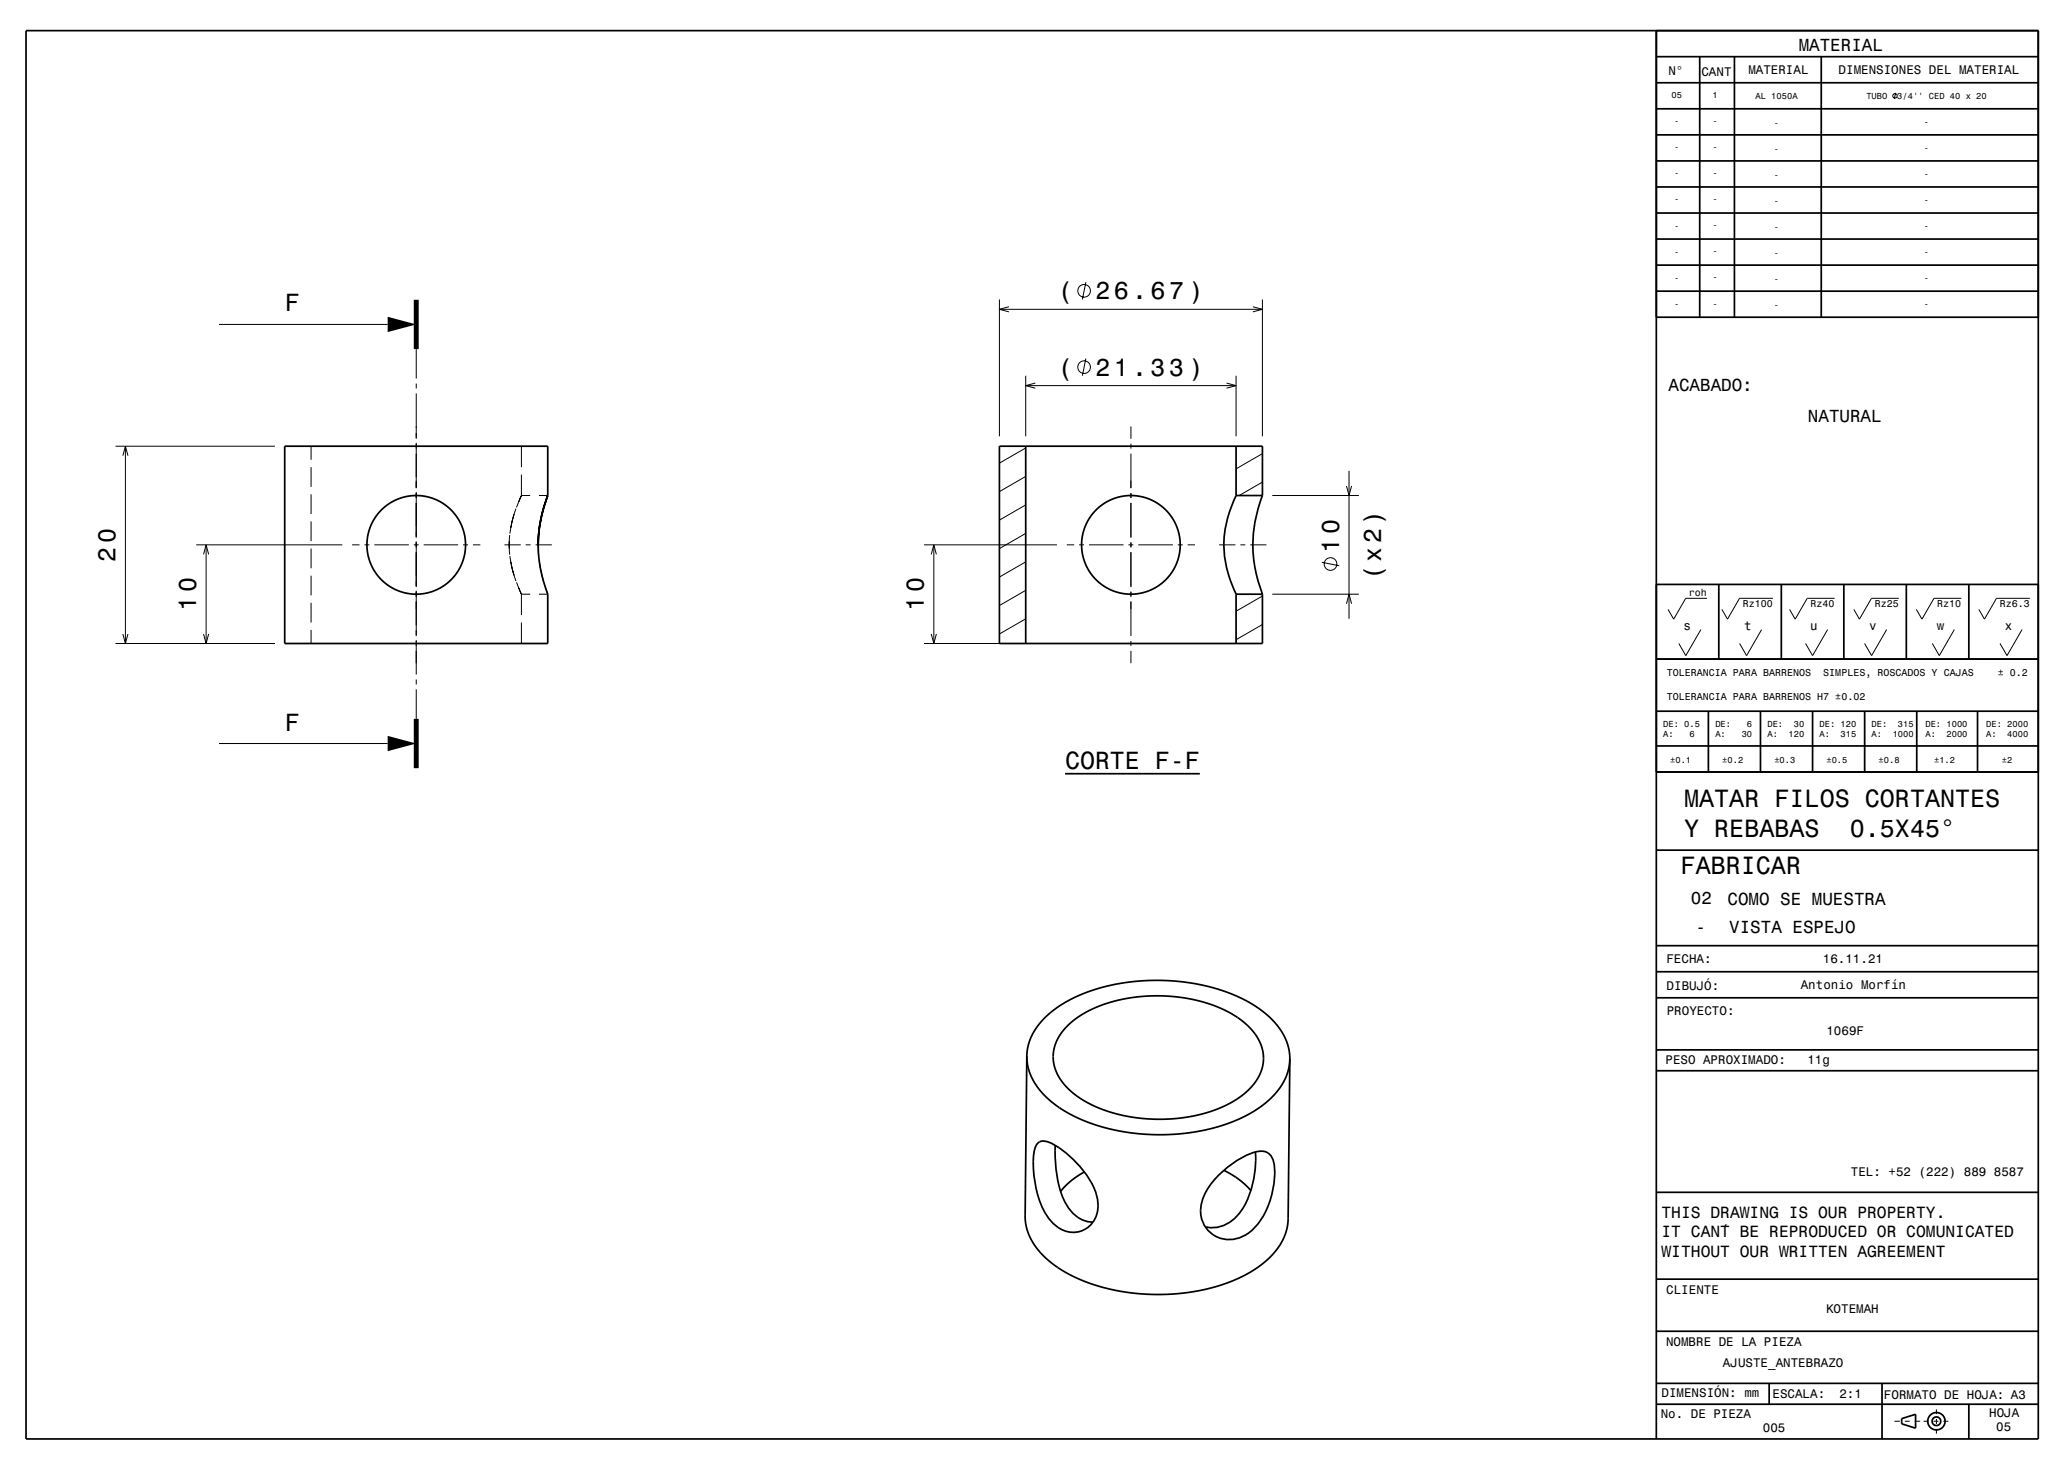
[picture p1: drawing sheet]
<svg xmlns="http://www.w3.org/2000/svg" width="420mm" height="297mm" viewBox="0 0 420 297" stroke-linecap="round" stroke-linejoin="round" font-family="sans-serif">
<g fill="none" stroke="#000" stroke-width=".2">
<path d="M384.4 18.8l-.2 1.2M220.2 57.2l-.7 3.5M44.4 65.8h34.2M84.4 70.8v6M84.4 77.8v1M84.4 79.8v9.2M202.7 60.7v27.8M202.7 62.7h53.3M204.6 62.2l-1.9 .5 1.9 .5M208 76.2v12.3M208 78.2h42.7M210 77.7l-2 .5 2 .5"/>
<path d="M220.2 72.7l-.7 3.5M248.7 77.7l2 .5-2 .5M250.7 76.2v12.3M254.1 62.2l1.9 .5-1.9 .5M256 60.7v27.8M23.4 90.5h32.3M24.9 92.4l.5-1.9 .6 1.9M25.4 90.5v40M63.1 90.5v2.7M63.1 94.7v4M84.4 89.8v9.2M84.4 99.8v9.2"/>
<path d="M105.7 96.2v4.3h1.8M105.7 90.5v4.2M208 96.6l-5.3 3.1M208 90.8l-5.3 3.1M229.4 86.5v2.5M229.4 90v1M229.4 92v7M229.4 100v1M256 97.7l-4.7 2.8M256 92l-5.3 3M273.1 98.5l.5 2 .5-2M273.6 95.5v30"/>
<path d="M39.8 110.5h29.6M41.3 112.4l.5-1.9 .5 1.9M41.8 110.5v20M63.1 100.2v4M63.1 105.7v4M63.1 111.2v4M63.1 116.7v4M71.4 110.5h1.5M73.9 110.5h1M75.9 110.5h7M83.9 110.5h1M84.4 109.8v9.2"/>
<path d="M84.4 119.8v9.2M85.9 110.5h7M93.9 110.5h1M95.9 110.5h1.5M102.3 110.5h3.3M103.3 110.5l.1 2M103.3 110.5v.7M103.3 109.7v.8M103.4 108.5l-.1 2M103.4 112.7l.8 3.9M103.6 113.9l1 3.9M104.2 104.3l-.8 3.9"/>
<path d="M104.6 103.1l-1 3.9M104.7 118l1 2.5-.5-1.3M105.2 101.7l.5-1.2-1 2.4M106.6 110.5h1M108.6 110.5h3.3M109.1 110.5l.1 2M109.3 100.5h1.8M109.4 113.9l.8 4M110.7 119.3l.4 1.2h-1.8M187.4 110.5h27M188.9 112.4l.5-1.9 .5 1.9M189.4 110.5v20"/>
<path d="M208 119.7l-5.3 3.1M208 113.9l-5.3 3.1M208 108.1l-5.3 3.1M208 102.4l-5.3 3M216.4 110.5h1.5M218.8 110.5h1.1M220.8 110.5h7M228.9 110.5h.9M229.4 102v7M229.4 110v1M229.4 112v7M229.4 120v1"/>
<path d="M230.9 110.5h6.9M238.9 110.5h1M240.9 110.5h1.5M247.3 110.5h3.2M251.6 110.5h1M253.6 110.5h3.2M258 100.5h17.6M268.1 114l3.5 .7M23.4 130.5h32.3M24.9 128.5l.5 2 .6-2M41.3 128.5l.5 2 .5-2M63.1 122.2v4"/>
<path d="M63.1 127.7v2.8M84.4 129.8v7M84.4 137.8v1M84.4 139.8v5.9M105.7 126.2v4.3M107.5 120.5h-1.8v4.2M187.4 130.5h18.6M188.9 128.5l.5 2 .5-2M208 125.5l-5.3 3M229.4 122v7M229.4 130v1M229.4 132v2.5"/>
<path d="M256 126.6l-5.3 3.1M256 120.8l-5.3 3.1M258 120.5h17.6M273.1 122.4l.5-1.9 .5 1.9M344.9 127.6l-3 5.3-1.4-2.4M346.2 121.3h-4.3l-2.5 4.2-1.1-2M357.3 127.6l-3.1 5.3-1.4-2.4M359.5 121.3h-6.7l-2.5 4.2-1.1-2M370.6 127.6l-3 5.3-1.4-2.4M372.1 121.3h-5.6l-2.4 4.2-1.2-2M382.6 127.6l-3 5.3-1.5-2.4M385.1 121.3h-5.6l-2.4 4.2-1.1-2"/>
<path d="M396.3 127.6l-3 5.3-1.4-2.4M397.8 121.3h-5.6l-2.4 4.2-1.2-2M410.1 127.6l-3.1 5.3-1.4-2.4M411.7 121.3h-6.8l-2.4 4.2-1.2-2M44.4 150.7h34.2M384.2 288.1h1.1M386.3 288.1h1M388.3 288.1h1.1M390.1 288.1h1M392.1 288.1h1M392.7 285.7v1M392.7 287.7v1"/>
<path d="M392.7 289.7v.9M394.1 288.1h1"/>
<circle cx="384.3" cy="19.4" r=".45"/>
<circle cx="219.9" cy="59" r="1.28"/>
<circle cx="219.9" cy="74.4" r="1.28"/>
<circle cx="269.8" cy="114.3" r="1.28"/>
</g>
<g fill="none" stroke="#000" stroke-width=".35">
<path d="M5.3 6.2h408.1v285.5h-408.1zM335.9 6.2v285.5M335.9 16.8h77.4M335.9 11.5h77.4M344.7 11.5v52.8M351.7 11.5v52.8M369.4 11.5v52.8M335.9 37.9h77.4M335.9 32.6h77.4M335.9 27.3h77.4M335.9 22.1h77.4M335.9 59h77.5"/>
<path d="M335.9 53.7h77.4M335.9 48.5h77.4M335.9 43.2h77.4M335.9 64.3h77.5M208 90.5v40M250.7 90.5v10M111.1 100.5a28.7 28.7 0 0 0-2 10 28.3 28.3 0 0 1 2-10zM111.1 100.5v-10h-53.4v40h53.4v-10l-1.2-3.8a26.1 26.1 0 0 1-.8-6.2M250.7 100.5a21.3 21.3 0 0 0 0 20M250.7 100.5h5.3M256 100.5a26.7 26.7 0 0 0 0 20M256 100.5v-10h-53.3v40h53.3v-10"/>
<path d="M335.9 118.5h77.5M348.6 118.5v15.1M361.3 118.5v15.1M373.9 118.5v15.1M386.6 118.5v15.1M399.3 118.5v15.1M250.7 120.5v10M250.7 120.5h5.3M335.9 133.6h77.5M216 156.9h27.3M335.9 156.5h77.5M335.9 144.2h77.5"/>
<path d="M335.9 151.2h77.5M346.5 144.2v12.3M357 144.2v12.3M367.6 144.2v12.3M378.2 144.2v12.3M388.7 144.2v12.3M401 144.2v12.3M335.9 172.4h77.5M335.9 191.7h77.5M335.9 197h77.5M208.2 214.1l-.3 32.8 .3 2.2 1 2.3 1.5 2.2 2.2 2.1 3 2.1 3 1.5 3.4 1.3 3.9 1 4.1 .6 4.3 .2 4.5-.2 3.8-.5 3.9-.9 3.4-1.2 3.1-1.5 2.8-1.9 2.1-2 1.6-2.3 1-2.2 .4-2.4 .4-32.6M208.2 214.1l.2-1.5 .4-1.6 .7-1.5 .9-1.4 1-1.3 1.5-1.4 3.3-2.3 4.1-1.9 4.4-1.3 5.1-.9 5.4-.2 4.7 .3 5.3 .9 4.4 1.4 2.4 1.1 2 1.1 3.3 2.4 2.3 2.7 .8 1.3 .7 1.6 .4 1.6 .1 1.5"/>
<path d="M208.2 214.1l.1 1.5 .4 1.6 .7 1.5 .8 1.4 1.3 1.6 1.2 1.2 3.3 2.4 3.9 1.9 4.6 1.5 5 1 5.2 .3 5.4-.2 5-.9 4.7-1.4 3.8-1.8 3.4-2.4 1.4-1.3 1.1-1.4 .8-1.3 .7-1.4 .4-1.6 .2-1.6M216.6 207.9l2.2-1.8 2.3-1.3 3-1.3 3.4-.9 3.1-.5 4-.2 3.5 .1 3.6 .6 3.5 .9 2.9 1.1 2.5 1.5 2.3 1.7 1.6 1.8 1.2 2.1 .5 2.2-.1 2.2-.4 1.3-.6 1.3-.9 1.2-1.2 1.2-2.9 2.2-3.5 1.6-4.2 1.3-4.4 .6-5 .1-4.6-.6-4.3-1.2-3.8-1.7-3.1-2.1-1.3-1.3-.9-1.2-.7-1.4-.5-1.3-.2-1.3v-1.5l.4-1.5 .6-1.4 .9-1.4zM335.9 202.3h77.5M335.9 217.1h77.5M335.9 212.8h77.5M210.5 231.7a1.76 1.76 0 0 1 1.8-.3 19.6 19.6 0 0 1 9.9 10.4 5.8 5.8 0 0 1-2.9 7.8 5.8 5.8 0 0 1-6.6-2.6 19.9 19.9 0 0 1-2.8-14.3zM214 232.2v.2a26.3 26.3 0 0 0 2 11.3 6.5 6.5 0 0 0 5.7 4.1M219.9 237.6l-2.6 1.7-2.2 2.3M247.2 238.2a17.9 17.9 0 0 1 7.7-4.7 2.69 2.69 0 0 1 3.5 2.7 16.9 16.9 0 0 1-4.4 13.2 6.1 6.1 0 0 1-10.3-2.2 8.9 8.9 0 0 1 2.6-8.1zM248.2 237.3l3.1 1.8 2.4 2.3M254.6 233.5v.4a19.6 19.6 0 0 1-3.3 12.1 6.8 6.8 0 0 1-6.9 2.7M335.9 259.3h77.5"/>
<path d="M335.9 241.7h77.5M335.9 269.9h77.5M335.9 284.7h77.5M335.9 280.5h77.5M358.8 280.5v4.2M381.7 280.5v11.2M385.7 287.6l2.8-.9v2.8l-2.8-.8zM399.3 284.7v7"/>
<circle cx="84.4" cy="110.5" r="10"/>
<circle cx="229.3" cy="110.5" r="10"/>
<circle cx="392.7" cy="288.1" r="1.76"/>
<circle cx="392.7" cy="288.1" r=".88"/>
</g>
<path d="M84.4 60.8v10M84.4 145.7v10" fill="none" stroke="#000" stroke-width="1" stroke-linecap="butt"/>
<g fill="#000">
<path d="M78.6 64.2l5.8 1.6-5.8 1.5z" fill-rule="evenodd"/>
<path d="M78.6 149.2l5.8 1.5-5.8 1.6z" fill-rule="evenodd"/>
</g>
<g font-size="5.1">
<text x="341.5" y="163.5">MATAR FILOS CORTANTES</text>
<text x="341.5" y="169.6">Y REBABAS</text>
<text x="375.1" y="169.6">0.5X45°</text>
<text x="340.8" y="177.2">FABRICAR</text>
</g>
<g font-size="5">
<text x="57.7" y="63.1">F</text>
<text x="214.5" y="60.7">(</text>
<text x="222.1" y="60.7">26.67 )</text>
<text x="214.5" y="76.2">(</text>
<text x="222.1" y="76.2">21.33 )</text>
<text x="23.4" y="113.8" transform="rotate(-90 23.4 113.8)">20</text>
<text x="271.6" y="112.1" transform="rotate(-90 271.6 112.1)">10</text>
<text x="280.1" y="117.6" transform="rotate(-90 280.1 117.6)">(x2)</text>
<text x="39.8" y="123.8" transform="rotate(-90 39.8 123.8)">10</text>
<text x="187.4" y="123.8" transform="rotate(-90 187.4 123.8)">10</text>
<text x="57.7" y="148.1">F</text>
<text x="216" y="155.9">CORTE F-F</text>
</g>
<g font-size="3.6">
<text x="364.8" y="10.3">MATERIAL</text>
<text x="338.4" y="79.3">ACABADO:</text>
<text x="366.7" y="85.6">NATURAL</text>
<text x="342.9" y="183.3">02</text>
<text x="350.3" y="183.5">COMO SE MUESTRA</text>
<text x="343.9" y="189.2">-</text>
<text x="350.7" y="189.1">VISTA ESPEJO</text>
</g>
<g font-size="3.3">
<text x="337" y="246.8">THIS DRAWING IS OUR PROPERTY.</text>
<text x="337" y="250.8">IT CAN´T BE REPRODUCED OR COMUNICATED</text>
<text x="337" y="254.7">WITHOUT OUR WRITTEN AGREEMENT</text>
</g>
<g font-size="2.5">
<text x="338.3" y="15.2">N°</text>
<text x="345.1" y="15.3">CANT</text>
<text x="354.6" y="15">MATERIAL</text>
<text x="372.9" y="15">DIMENSIONES DEL MATERIAL</text>
<text x="341.4" y="127.6">s</text>
<text x="353.7" y="127.6">t</text>
<text x="367.1" y="127.6">u</text>
<text x="379.1" y="127.6">v</text>
<text x="392.8" y="127.6">w</text>
<text x="406.6" y="127.6">x</text>
<text x="338" y="195.2">FECHA:</text>
<text x="369.7" y="195.2">16.11.21</text>
<text x="338" y="200.7">DIBUJÓ:</text>
<text x="365.2" y="200.5">Antonio Morfín</text>
<text x="338" y="205.8">PROYECTO:</text>
<text x="370.4" y="209.8">1069F</text>
<text x="337.8" y="215.7">PESO APROXIMADO:</text>
<text x="366.5" y="215.8">11g</text>
<text x="375.4" y="238.4">TEL: +52 (222) 889 8587</text>
<text x="337.9" y="262.3">CLIENTE</text>
<text x="370.3" y="266.2">KOTEMAH</text>
<text x="337.9" y="272.9">NOMBRE DE LA PIEZA</text>
<text x="349.4" y="277.2">AJUSTE_ANTEBRAZO</text>
<text x="336.8" y="287.4">No. DE PIEZA</text>
<text x="337" y="283.3">DIMENSIÓN: mm</text>
<text x="359.5" y="283.4">ESCALA:</text>
<text x="373" y="283.4">2:1</text>
<text x="382.1" y="283.6">FORMATO DE HOJA: A3</text>
<text x="403.4" y="287.2">HOJA</text>
<text x="357.5" y="290.4">005</text>
<text x="404.8" y="290.1">05</text>
</g>
<g font-size="2">
<text x="342.5" y="120.9">roh</text>
<text x="353.4" y="123.1">Rz100</text>
<text x="367.2" y="123.1">Rz40</text>
<text x="380.2" y="123.1">Rz25</text>
<text x="392.9" y="123.1">Rz10</text>
<text x="405.5" y="123.1">Rz6.3</text>
<text x="338" y="137">TOLERANCIA PARA BARRENOS</text>
<text x="369.8" y="137">SIMPLES, ROSCADOS Y CAJAS</text>
<text x="405.2" y="137">± 0.2</text>
<text x="338" y="141.9">TOLERANCIA PARA BARRENOS H7 ±0.02</text>
</g>
<g font-size="1.8">
<text x="339" y="19.9">05</text>
<text x="347.3" y="19.9">1</text>
<text x="356" y="20.2">AL 1050A</text>
<text x="378.5" y="20">TUBO</text>
<text x="384.8" y="20">3/4'' CED 40 x 20</text>
<text x="339.5" y="25.2">-</text>
<text x="347.3" y="25.2">-</text>
<text x="359.8" y="25.4">-</text>
<text x="390.2" y="25.3">-</text>
<text x="339.5" y="30.5">-</text>
<text x="339.5" y="35.8">-</text>
<text x="347.3" y="30.5">-</text>
<text x="347.3" y="35.7">-</text>
<text x="359.8" y="30.7">-</text>
<text x="390.2" y="30.6">-</text>
<text x="390.2" y="35.9">-</text>
<text x="339.5" y="41">-</text>
<text x="347.3" y="41">-</text>
<text x="359.8" y="36">-</text>
<text x="359.8" y="41.3">-</text>
<text x="390.2" y="41.2">-</text>
<text x="339.5" y="46.3">-</text>
<text x="347.3" y="46.3">-</text>
<text x="359.8" y="46.6">-</text>
<text x="390.2" y="46.5">-</text>
<text x="339.5" y="51.6">-</text>
<text x="347.3" y="51.6">-</text>
<text x="359.8" y="51.9">-</text>
<text x="390.2" y="51.7">-</text>
<text x="339.5" y="56.9">-</text>
<text x="347.3" y="56.9">-</text>
<text x="359.8" y="57.2">-</text>
<text x="390.2" y="57">-</text>
<text x="339.5" y="62.2">-</text>
<text x="347.3" y="62.1">-</text>
<text x="359.8" y="62.4">-</text>
<text x="390.2" y="62.3">-</text>
<text x="337.3" y="147.3">DE: 0.5</text>
<text x="337.3" y="149.4">A:</text>
<text x="342.7" y="149.4">6</text>
<text x="347.9" y="147.3">DE:</text>
<text x="347.9" y="149.4">A:</text>
<text x="353.2" y="149.4">30</text>
<text x="354.3" y="147.3">6</text>
<text x="358.4" y="147.3">DE:</text>
<text x="358.4" y="149.4">A:</text>
<text x="362.7" y="149.4">120</text>
<text x="363.8" y="147.3">30</text>
<text x="369" y="147.3">DE: 120</text>
<text x="369" y="149.4">A:</text>
<text x="373.3" y="149.4">315</text>
<text x="379.6" y="147.3">DE:</text>
<text x="379.6" y="149.4">A:</text>
<text x="383.8" y="149.4">1000</text>
<text x="384.9" y="147.3">315</text>
<text x="390.5" y="147.3">DE: 1000</text>
<text x="390.5" y="149.4">A:</text>
<text x="394.8" y="149.4">2000</text>
<text x="402.8" y="147.3">DE: 2000</text>
<text x="402.8" y="149.4">A:</text>
<text x="407.1" y="149.4">4000</text>
<text x="338.7" y="154.7">±0.1</text>
<text x="349.3" y="154.7">±0.2</text>
<text x="359.8" y="154.7">±0.3</text>
<text x="370.4" y="154.7">±0.5</text>
<text x="381" y="154.7">±0.8</text>
<text x="392.2" y="154.7">±1.2</text>
<text x="406" y="154.7">±2</text>
</g>
</svg>
